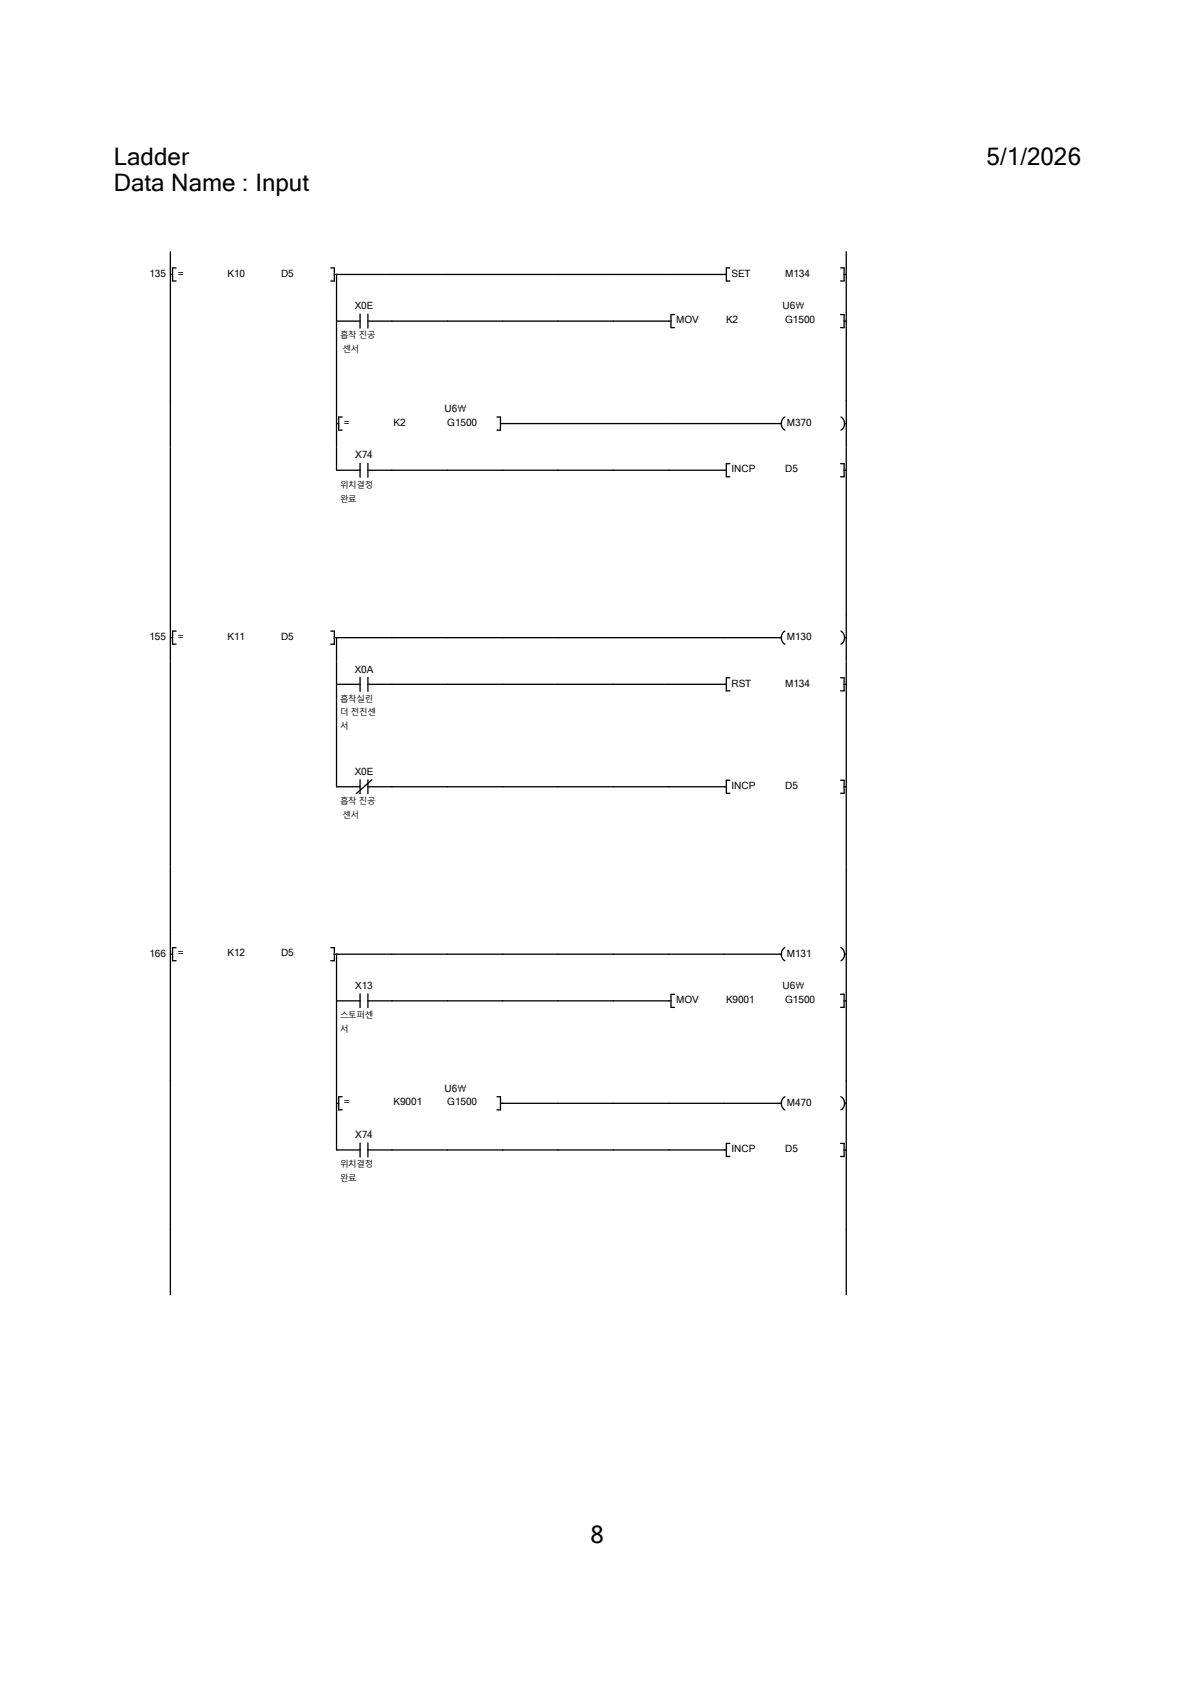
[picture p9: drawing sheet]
<svg xmlns="http://www.w3.org/2000/svg" width="210mm" height="297mm" viewBox="0 0 210 297" stroke-linecap="round" stroke-linejoin="round" font-family="sans-serif">
<path d="M29.9 48.2h.4M30.9 47.1h-.6v2.3h.6" fill="none" stroke="#000" stroke-width=".23"/>
<g fill="#fff">
<path d="M31.2 47h1.1v2h-1.1z"/>
<path d="M40 47h3.1v2h-3.1z"/>
<path d="M49.4 47h2.2v2h-2.2z"/>
</g>
<path d="M29.9 44.3v8.2M58.1 47.1h.7v2.3h-.7M58.8 48.2h68.9M59.1 48.2v4.3M128.3 47.1h-.6v2.3h.6" fill="none" stroke="#000" stroke-width=".23"/>
<g fill="#fff">
<path d="M128.6 47h3.3v2h-3.3z"/>
<path d="M138 47h4.4v2h-4.4z"/>
</g>
<path d="M147.7 47.1h.6v2.3h-.6M148.3 48.2h.4M148.7 44.3v8.2" fill="none" stroke="#000" stroke-width=".23"/>
<path d="M20 52.5h97.6v18h-97.6z" fill-rule="evenodd" fill="#fff"/>
<path d="M117.6 52.5h31.2v18h-31.2z" fill="#fff"/>
<path d="M29.9 52.5v18" fill="none" stroke="#000" stroke-width=".23"/>
<path d="M62.4 52.7h3.2v2h-3.2z" fill="#fff"/>
<path d="M59.1 56.4h4.2M63.3 55.2v2.5M64.7 56.4h4.2M64.7 55.2v2.5" fill="none" stroke="#000" stroke-width=".23"/>
<g fill="#fff">
<path d="M59.8 57.8h6.3v2h-6.3z"/>
<path d="M59.8 60.3h3.4v2h-3.4z"/>
</g>
<path d="M59.1 52.5v18M68.9 56.4h49M118.5 55.3h-.6v2.3h.6" fill="none" stroke="#000" stroke-width=".23"/>
<g fill="#fff">
<path d="M118.8 55.2h4v2h-4z"/>
<path d="M127.6 55.2h2.1v2h-2.1z"/>
<path d="M137.5 52.7h3.9v2h-3.9z"/>
<path d="M138 55.2h5.3v2h-5.3z"/>
</g>
<path d="M147.7 55.3h.6v2.3h-.6M148.3 56.4h.4M148.7 52.5v18" fill="none" stroke="#000" stroke-width=".23"/>
<path d="M20 70.5h117v8.2h-117z" fill-rule="evenodd" fill="#fff"/>
<path d="M137 70.5h11.8v8.2h-11.8z" fill="#fff"/>
<path d="M29.9 70.5v8.2M59.1 74.4h.4M60.1 73.3h-.6v2.3h.6" fill="none" stroke="#000" stroke-width=".23"/>
<g fill="#fff">
<path d="M60.5 73.2h1v2h-1z"/>
<path d="M69.2 73.2h2.1v2h-2.1z"/>
<path d="M78.1 70.8h3.9v2h-3.9z"/>
<path d="M78.6 73.2h5.3v2h-5.3z"/>
</g>
<path d="M59.1 70.5v8.2M87.3 73.3h.7v2.3h-.7M88 74.4h49.3M137.9 73.3a1.37 1.37 0 0 0 0 2.3" fill="none" stroke="#000" stroke-width=".23"/>
<path d="M138.3 73.2h4.4v2h-4.4z" fill="#fff"/>
<path d="M147.8 73.3a1.37 1.37 0 0 1 0 2.3M148.4 74.4h.3M148.7 70.5v8.2" fill="none" stroke="#000" stroke-width=".23"/>
<path d="M20 78.7h128.8v18h-128.8z" fill-rule="evenodd" fill="#fff"/>
<path d="M29.9 78.7v18" fill="none" stroke="#000" stroke-width=".23"/>
<path d="M62.4 79h3.1v1.9h-3.1z" fill="#fff"/>
<path d="M59.1 82.6h4.2M63.3 81.4v2.5M64.7 82.6h4.2M64.7 81.4v2.5" fill="none" stroke="#000" stroke-width=".23"/>
<g fill="#fff">
<path d="M59.8 84h5.8v2h-5.8z"/>
<path d="M59.8 86.5h2.9v2h-2.9z"/>
</g>
<path d="M59.1 78.7v3.9M68.9 82.6h58.8M128.3 81.5h-.6v2.3h.6" fill="none" stroke="#000" stroke-width=".23"/>
<g fill="#fff">
<path d="M128.6 81.4h4.1v2h-4.1z"/>
<path d="M138 81.4h2.3v2h-2.3z"/>
</g>
<path d="M148.7 78.7v18M147.7 81.5h.6v2.3h-.6M148.3 82.6h.4" fill="none" stroke="#000" stroke-width=".23"/>
<path d="M20 96.7h117v11.4h-117z" fill-rule="evenodd" fill="#fff"/>
<path d="M137 96.7h11.8v11.4h-11.8z" fill="#fff"/>
<path d="M29.9 96.7v11.4M148.7 96.7v11.4" fill="none" stroke="#000" stroke-width=".23"/>
<g fill="#fff">
<path d="M20 108.1h117v8.2h-117z" fill-rule="evenodd"/>
<path d="M137 108.1h11.8v8.2h-11.8zM26.2 110.9h3.4v2h-3.4z" fill-rule="evenodd"/>
</g>
<path d="M29.9 112.1h.4M30.9 110.9h-.6v2.3h.6" fill="none" stroke="#000" stroke-width=".23"/>
<g fill="#fff">
<path d="M31.2 110.8h1.1v2h-1.1z"/>
<path d="M40 110.8h3.1v2h-3.1z"/>
<path d="M49.4 110.8h2.2v2h-2.2z"/>
</g>
<path d="M29.9 108.1v8.2M58.1 110.9h.7v2.3h-.7M58.8 112.1h78.5M59.1 112.1v4.2M137.9 110.9a1.37 1.37 0 0 0 0 2.3" fill="none" stroke="#000" stroke-width=".23"/>
<path d="M138.3 110.9h4.4v2h-4.4z" fill="#fff"/>
<path d="M147.8 110.9a1.37 1.37 0 0 1 0 2.3M148.4 112.1h.3M148.7 108.1v8.2" fill="none" stroke="#000" stroke-width=".23"/>
<path d="M20 116.3h128.8v18h-128.8z" fill-rule="evenodd" fill="#fff"/>
<path d="M29.9 116.3v18" fill="none" stroke="#000" stroke-width=".23"/>
<path d="M62.4 116.6h3.2v2h-3.2z" fill="#fff"/>
<path d="M63.3 119v2.5M64.7 119v2.5M59.1 120.3h4.2M64.7 120.3h4.2" fill="none" stroke="#000" stroke-width=".23"/>
<g fill="#fff">
<path d="M59.8 121.7h5.8v2h-5.8z"/>
<path d="M59.8 124.1h6.3v2h-6.3z"/>
<path d="M59.8 126.5h1.5v2h-1.5z"/>
</g>
<path d="M59.1 116.3v18M128.3 119.1h-.6v2.3h.6M68.9 120.3h58.8" fill="none" stroke="#000" stroke-width=".23"/>
<g fill="#fff">
<path d="M128.6 119h3.4v2h-3.4z"/>
<path d="M138 119h4.4v2h-4.4z"/>
</g>
<path d="M147.7 119.1h.6v2.3h-.6M148.7 116.3v18M148.3 120.3h.4" fill="none" stroke="#000" stroke-width=".23"/>
<path d="M20 134.3h128.8v18h-128.8z" fill-rule="evenodd" fill="#fff"/>
<path d="M29.9 134.3v18" fill="none" stroke="#000" stroke-width=".23"/>
<path d="M62.4 134.6h3.2v2h-3.2z" fill="#fff"/>
<path d="M59.1 138.3h4.2M63.3 137v2.5M64.7 138.3h4.2M64.7 137v2.5M65.3 137l-2.7 2.5" fill="none" stroke="#000" stroke-width=".23"/>
<g fill="#fff">
<path d="M59.8 139.7h6.3v1.9h-6.3z"/>
<path d="M59.8 142.1h3.4v2h-3.4z"/>
</g>
<path d="M59.1 134.3v4M68.9 138.3h58.8M128.3 137.1h-.6v2.3h.6" fill="none" stroke="#000" stroke-width=".23"/>
<g fill="#fff">
<path d="M128.6 137h4.1v2h-4.1z"/>
<path d="M138 137h2.3v2h-2.3z"/>
</g>
<path d="M147.7 137.1h.6v2.3h-.6M148.3 138.3h.4M148.7 134.3v18" fill="none" stroke="#000" stroke-width=".23"/>
<path d="M20 152.3h117v11.4h-117z" fill-rule="evenodd" fill="#fff"/>
<path d="M137 152.3h11.8v11.4h-11.8z" fill="#fff"/>
<path d="M29.9 152.3v11.4M148.7 152.3v11.4" fill="none" stroke="#000" stroke-width=".23"/>
<g fill="#fff">
<path d="M20 163.7h117v8.2h-117z" fill-rule="evenodd"/>
<path d="M137 163.7h11.8v8.2h-11.8zM26.2 166.5h3.4v2h-3.4z" fill-rule="evenodd"/>
</g>
<path d="M29.9 167.7h.4M30.9 166.5h-.6v2.3h.6" fill="none" stroke="#000" stroke-width=".23"/>
<g fill="#fff">
<path d="M31.2 166.5h1.1v1.9h-1.1z"/>
<path d="M40 166.5h3.1v1.9h-3.1z"/>
<path d="M49.4 166.5h2.2v1.9h-2.2z"/>
</g>
<path d="M29.9 163.7v8.2M58.1 166.5h.7v2.3h-.7M58.8 167.7h78.5M59.1 167.7v4.2M137.9 166.5a1.37 1.37 0 0 0 0 2.4" fill="none" stroke="#000" stroke-width=".23"/>
<path d="M138.3 166.5h4.4v2h-4.4z" fill="#fff"/>
<path d="M147.8 166.5a1.37 1.37 0 0 1 0 2.4M148.4 167.7h.3M148.7 163.7v8.2" fill="none" stroke="#000" stroke-width=".23"/>
<path d="M20 171.9h97.6v18h-97.6z" fill-rule="evenodd" fill="#fff"/>
<path d="M117.6 171.9h31.2v18h-31.2z" fill="#fff"/>
<path d="M29.9 171.9v18" fill="none" stroke="#000" stroke-width=".23"/>
<path d="M62.4 172.3h3.1v1.9h-3.1z" fill="#fff"/>
<path d="M59.1 175.9h4.2M63.3 174.7v2.4M64.7 175.9h4.2M64.7 174.7v2.4" fill="none" stroke="#000" stroke-width=".23"/>
<g fill="#fff">
<path d="M59.8 177.3h5.8v2h-5.8z"/>
<path d="M59.8 179.7h1.5v2h-1.5z"/>
</g>
<path d="M59.1 171.9v18M68.9 175.9h49M118.5 174.7h-.6v2.3h.6" fill="none" stroke="#000" stroke-width=".23"/>
<g fill="#fff">
<path d="M118.8 174.7h4v2h-4z"/>
<path d="M127.6 174.7h5v2h-5z"/>
<path d="M137.5 172.3h3.9v1.9h-3.9z"/>
<path d="M138 174.7h5.3v2h-5.3z"/>
</g>
<path d="M147.7 174.7h.6v2.3h-.6M148.3 175.9h.4M148.7 171.9v18" fill="none" stroke="#000" stroke-width=".23"/>
<path d="M20 189.9h117v8.2h-117z" fill-rule="evenodd" fill="#fff"/>
<path d="M137 189.9h11.8v8.2h-11.8z" fill="#fff"/>
<path d="M29.9 189.9v8.2M59.1 193.9h.4M60.1 192.8h-.6v2.3h.6" fill="none" stroke="#000" stroke-width=".23"/>
<g fill="#fff">
<path d="M60.5 192.7h1v1.9h-1z"/>
<path d="M69.2 192.7h5v1.9h-5z"/>
<path d="M78.1 190.2h3.9v2h-3.9z"/>
<path d="M78.6 192.7h5.3v1.9h-5.3z"/>
</g>
<path d="M59.1 189.9v8.2M87.3 192.8h.7v2.3h-.7M88 193.9h49.3M137.9 192.7a1.37 1.37 0 0 0 0 2.4" fill="none" stroke="#000" stroke-width=".23"/>
<path d="M138.3 192.7h4.4v2h-4.4z" fill="#fff"/>
<path d="M147.8 192.7a1.37 1.37 0 0 1 0 2.4M148.4 193.9h.3M148.7 189.9v8.2" fill="none" stroke="#000" stroke-width=".23"/>
<path d="M20 198.1h128.8v18.1h-128.8z" fill-rule="evenodd" fill="#fff"/>
<path d="M29.9 198.1v18" fill="none" stroke="#000" stroke-width=".23"/>
<path d="M62.4 198.5h3.1v1.9h-3.1z" fill="#fff"/>
<path d="M59.1 202.1h4.2M63.3 200.9v2.4M64.7 202.1h4.2M64.7 200.9v2.4" fill="none" stroke="#000" stroke-width=".23"/>
<g fill="#fff">
<path d="M59.8 203.5h5.8v2h-5.8z"/>
<path d="M59.8 206h2.9v1.9h-2.9z"/>
</g>
<path d="M59.1 198.1v4M68.9 202.1h58.8M128.3 201h-.6v2.3h.6" fill="none" stroke="#000" stroke-width=".23"/>
<g fill="#fff">
<path d="M128.6 200.9h4.1v2h-4.1z"/>
<path d="M138 200.9h2.3v2h-2.3z"/>
</g>
<path d="M148.7 198.1v18M147.7 201h.6v2.3h-.6M148.3 202.1h.4" fill="none" stroke="#000" stroke-width=".23"/>
<path d="M20 216.2h117v11.3h-117z" fill-rule="evenodd" fill="#fff"/>
<path d="M137 216.2h11.8v11.3h-11.8z" fill="#fff"/>
<path d="M29.9 216.1v11.4M148.7 216.1v11.4" fill="none" stroke="#000" stroke-width=".23"/>
<g fill="#fff">
<path d="M20 25h13.2v4.8h-13.2z"/>
<path d="M173.4 25h16.6v4.8h-16.6z"/>
<path d="M20 29.8h34.4v4.7h-34.4z"/>
<path d="M103.8 267.3h2.4v4.7h-2.4z"/>
</g>
<g font-size="4.2">
<text x="20" y="28.9">Ladder</text>
<text x="173.4" y="28.9">5/1/2026</text>
<text x="20" y="33.7">Data Name : Input</text>
<text x="103.8" y="271.2">8</text>
</g>
<g font-size="1.8">
<text x="26.2" y="48.6">135</text>
<text x="31.2" y="48.6">=</text>
<text x="40" y="48.6">K10</text>
<text x="49.4" y="48.6">D5</text>
<text x="128.6" y="48.6">SET</text>
<text x="138" y="48.6">M134</text>
<text x="62.4" y="54.4">X0E</text>
<text x="118.8" y="56.8">MOV</text>
<text x="127.6" y="56.8">K2</text>
<text x="137.5" y="54.4">U6\</text>
<text x="138" y="56.8">G1500</text>
<text x="60.5" y="74.8">=</text>
<text x="69.2" y="74.8">K2</text>
<text x="78.1" y="72.4">U6\</text>
<text x="78.6" y="74.8">G1500</text>
<text x="138.3" y="74.8">M370</text>
<text x="62.4" y="80.6">X74</text>
<text x="128.6" y="83">INCP</text>
<text x="138" y="83">D5</text>
<text x="26.2" y="112.5">155</text>
<text x="31.2" y="112.4">=</text>
<text x="40" y="112.4">K11</text>
<text x="49.4" y="112.4">D5</text>
<text x="138.3" y="112.5">M130</text>
<text x="62.4" y="118.2">X0A</text>
<text x="128.6" y="120.7">RST</text>
<text x="138" y="120.7">M134</text>
<text x="62.4" y="136.2">X0E</text>
<text x="128.6" y="138.6">INCP</text>
<text x="138" y="138.6">D5</text>
<text x="26.2" y="168.1">166</text>
<text x="31.2" y="168.1">=</text>
<text x="40" y="168.1">K12</text>
<text x="49.4" y="168.1">D5</text>
<text x="62.4" y="173.9">X13</text>
<text x="137.5" y="173.9">U6\</text>
<text x="138.3" y="168.1">M131</text>
<text x="118.8" y="176.3">MOV</text>
<text x="127.6" y="176.3">K9001</text>
<text x="138" y="176.3">G1500</text>
<text x="78.1" y="191.9">U6\</text>
<text x="60.5" y="194.3">=</text>
<text x="69.2" y="194.3">K9001</text>
<text x="78.6" y="194.3">G1500</text>
<text x="138.3" y="194.3">M470</text>
<text x="62.4" y="200.1">X74</text>
<text x="128.6" y="202.5">INCP</text>
<text x="138" y="202.5">D5</text>
</g>
<g font-size="1.5">
<text x="59.8" y="59.5">흡착 진공</text>
<text x="60.2" y="61.9">센서</text>
<text x="59.8" y="85.7">위치결정</text>
<text x="59.8" y="88.1">완료</text>
<text x="59.8" y="123.3">흡착실린</text>
<text x="59.8" y="125.7">더 전진센</text>
<text x="59.8" y="128.2">서</text>
<text x="59.8" y="141.3">흡착 진공</text>
<text x="60.2" y="143.8">센서</text>
<text x="59.8" y="178.9">스토퍼센</text>
<text x="59.8" y="181.4">서</text>
<text x="59.8" y="205.2">위치결정</text>
<text x="59.8" y="207.6">완료</text>
</g>
</svg>
